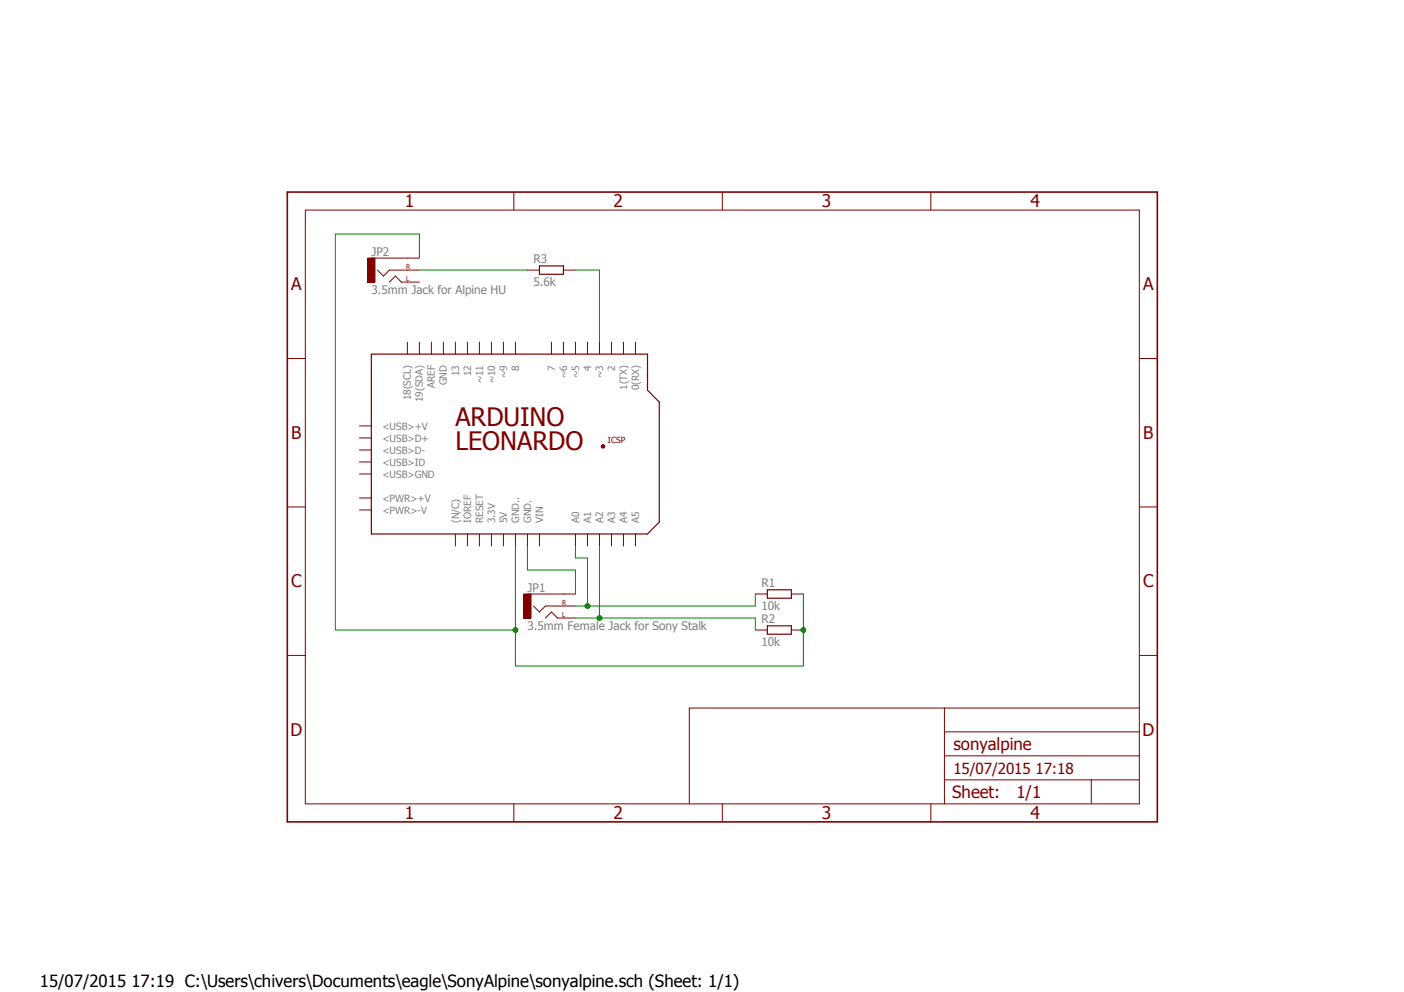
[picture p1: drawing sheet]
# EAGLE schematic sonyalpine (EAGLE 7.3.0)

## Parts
JP1  3.5mm Female Jack for Sony Stalk  AUDIO-JACKPTH  [AUDIO-JACK]
JP2  3.5mm Jack for Alpine HU  AUDIO-JACK1:1  [STEREOJACK2.5MM]
PCB1  ARDUINO_LEONARDO_EXT  (no package)
R1  10k  R-EU_0204/7  [0204/7]
R2  10k  R-EU_0204/7  [0204/7]
R3  5.6k  R-EU_0204/7  [0204/7]

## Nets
N$1: JP2.4(RIGHT) R3.1
N$2: JP1.SLEEVE PCB1.GND.
N$3: JP1.RING(RIGHT) PCB1.A0 R1.1
N$4: JP1.TIP(LEFT) PCB1.A2 R2.1
N$5: JP2.5(SLEEVE) PCB1.GND.. R1.2 R2.2
N$6: PCB1.~3 R3.2
Unconnected: JP2.1(LEFT) PCB1.0(RX) PCB1.1(TX) PCB1.2 PCB1.3.3V PCB1.4 PCB1.5V PCB1.7 PCB1.8 PCB1.12 PCB1.13 PCB1.18(SCL) PCB1.19(SDA) PCB1.(N/C) PCB1.+5V PCB1.<PWR>+V PCB1.<PWR>-V PCB1.<USB>+V PCB1.<USB>D+ PCB1.<USB>D- PCB1.<USB>GND PCB1.<USB>ID PCB1.A1 PCB1.A3 PCB1.A4 PCB1.A5 PCB1.AREF PCB1.GND PCB1.GND_ PCB1.IOREF PCB1.MISO PCB1.MOSI PCB1.RESET PCB1.RESET. PCB1.SCK PCB1.VIN PCB1.~5 PCB1.~6 PCB1.~9 PCB1.~10 PCB1.~11

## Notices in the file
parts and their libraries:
SparkFun-Connectors: Licensing: Creative Commons ShareAlike 4.0 International - https://creativecommons.org/licenses/by-sa/4.0
